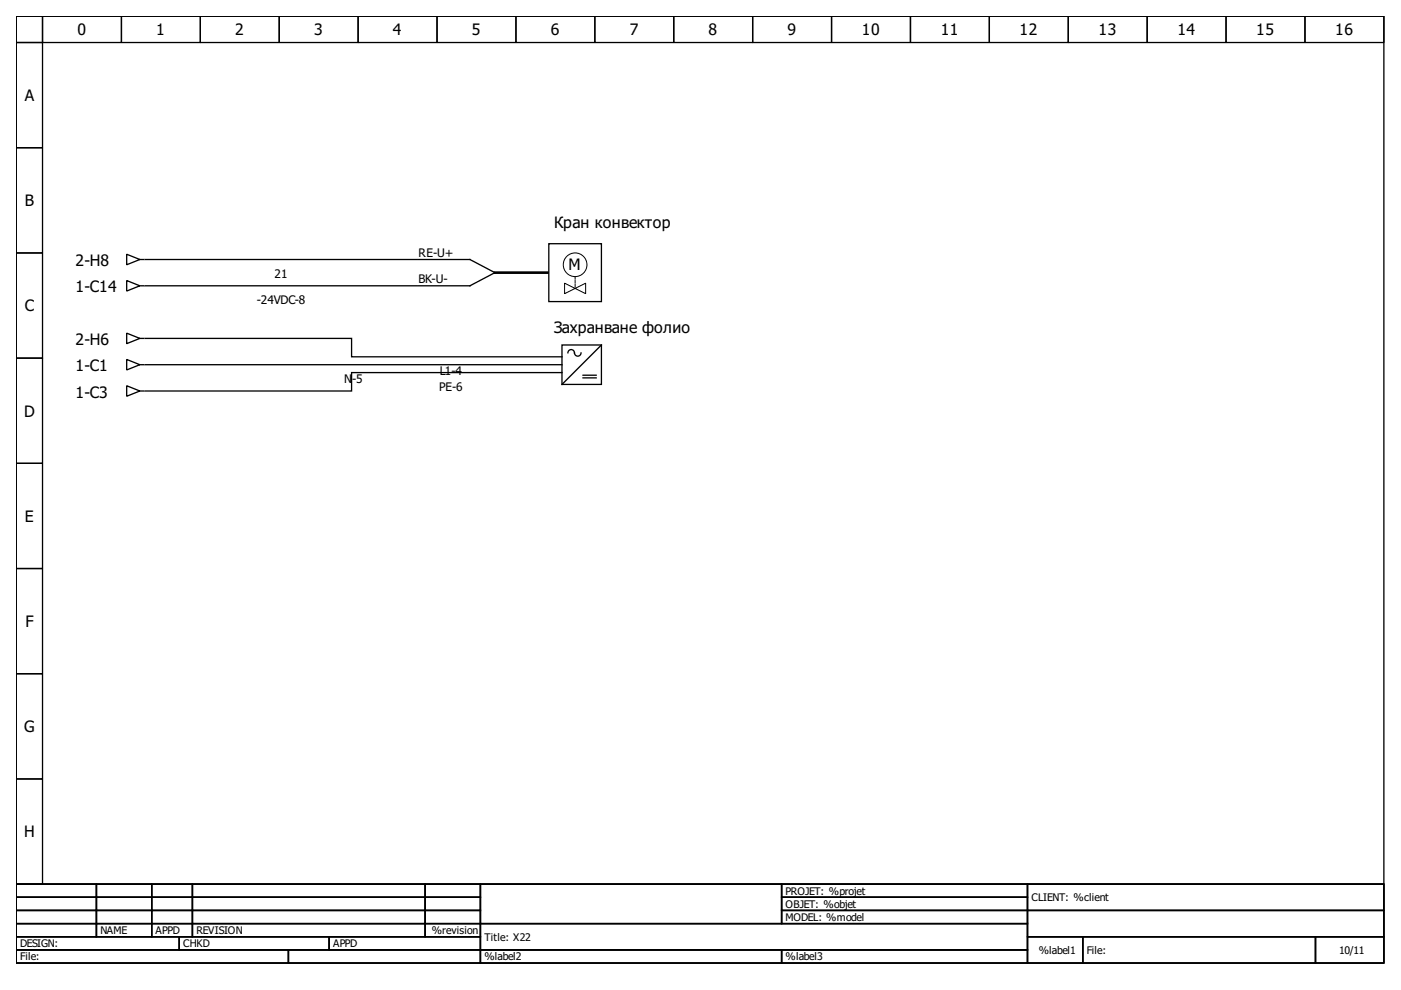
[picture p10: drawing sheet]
<svg xmlns="http://www.w3.org/2000/svg" width="297mm" height="210mm" viewBox="0 0 297 210" stroke-linecap="round" stroke-linejoin="round" font-family="sans-serif">
<g fill="none" stroke="#000" stroke-width=".28">
<path d="M3.4 3.4h290v184.1h-290zM3.4 3.4h5.6v5.6h-5.6zM3.4 9h5.6v22.3h-5.6zM9 3.4h16.7v5.6h-16.7zM25.7 3.4h16.8v5.6h-16.8zM42.5 3.4h16.7v5.6h-16.7zM59.2 3.4h16.7v5.6h-16.7zM75.9 3.4h16.8v5.6h-16.8zM92.7 3.4h16.7v5.6h-16.7zM109.4 3.4h16.7v5.6h-16.7zM126.1 3.4h16.7v5.6h-16.7zM142.8 3.4h16.8v5.6h-16.8z"/>
<path d="M159.6 3.4h16.7v5.6h-16.7zM176.3 3.4h16.7v5.6h-16.7zM193 3.4h16.8v5.6h-16.8zM209.8 3.4h16.7v5.6h-16.7zM226.5 3.4h16.7v5.6h-16.7zM243.2 3.4h16.8v5.6h-16.8zM260 3.4h16.7v5.6h-16.7zM276.7 3.4h16.7v5.6h-16.7zM3.4 31.3h5.6v22.3h-5.6zM3.4 53.6h5.6v22.3h-5.6zM26.9 53.9l2.7 1.1-2.7 1.1zM26.9 59.5l2.7 1.1-2.7 1.1z"/>
<path d="M29.6 55h.9M30.8 55h57.7M88.8 55h10.8l5.3 2.8-5.3 2.8h-10.8M116.4 51.7h11.1v12.2h-11.1zM3.4 75.9h5.6v22.3h-5.6zM26.9 70.6l2.7 1.1-2.7 1.2zM26.9 76.2l2.7 1.1-2.7 1.1zM29.6 60.6h.9M29.6 71.7h.9M29.6 77.3h.9M30.8 60.6h57.7M30.8 71.7h43.7v4h44.6"/>
<path d="M30.8 77.3h88.3M119.1 79h-44.6v3.9h-43.7M119.1 73.1h8.4v8.4h-8.4zM120.4 74.8a.74 .74 0 0 1 .9-.7 .74 .74 0 0 1 .6 1 .7 .7 0 0 0 .7 .4 .7 .7 0 0 0 .6-.7M123.6 79.6h2.8M127.5 73.1l-8.4 8.4M3.4 98.2h5.6v22.3h-5.6zM26.9 81.8l2.7 1.1-2.7 1.1zM29.6 82.9h.9M123.6 80.1h2.8M3.4 120.5h5.6v22.3h-5.6zM3.4 142.8h5.6v22.4h-5.6z"/>
<path d="M3.4 165.2h5.6v22.3h-5.6zM3.4 187.5h290v16.7h-290zM3.4 187.5h17v2.7h-17zM3.4 190.2h17v2.8h-17zM3.4 193h17v2.8h-17zM3.4 195.8h17v2.8h-17zM3.4 198.6h34.6v2.8h-34.6zM20.4 187.5h11.8v2.7h-11.8zM20.4 190.2h11.8v2.8h-11.8zM20.4 193h11.8v2.8h-11.8zM20.4 195.8h11.8v2.8h-11.8zM32.2 187.5h8.6v2.7h-8.6z"/>
<path d="M32.2 190.2h8.6v2.8h-8.6zM32.2 193h8.6v2.8h-8.6zM32.2 195.8h8.6v2.8h-8.6zM38 198.6h31.8v2.8h-31.8zM40.8 187.5h49.4v2.7h-49.4zM40.8 190.2h49.4v2.8h-49.4zM40.8 193h49.4v2.8h-49.4zM40.8 195.8h49.4v2.8h-49.4zM69.8 198.6h32.1v2.8h-32.1zM90.2 187.5h11.7v2.7h-11.7zM90.2 190.2h11.7v2.8h-11.7zM90.2 193h11.7v2.8h-11.7z"/>
<path d="M90.2 195.8h11.7v2.8h-11.7zM101.9 187.5h63.8v8.3h-63.8zM101.9 195.8h115.9v5.6h-115.9zM165.7 187.5h52.1v2.7h-52.1zM165.7 190.2h52.1v2.8h-52.1zM165.7 193h52.1v2.8h-52.1zM217.8 187.5h75.6v5.5h-75.6zM217.8 193h75.6v5.6h-75.6zM217.8 198.6h11.8v5.6h-11.8zM229.6 198.6h49.3v5.6h-49.3zM278.9 198.6h14.5v5.6h-14.5zM3.4 201.4h57.8v2.8h-57.8z"/>
<path d="M61.2 201.4h40.7v2.8h-40.7zM101.9 201.4h63.8v2.8h-63.8zM165.7 201.4h52.1v2.8h-52.1z"/>
</g>
<g fill="none" stroke="#000" stroke-width=".21">
<path d="M119.7 60v2.3l4.5-2.3v2.3z"/>
<circle cx="121.9" cy="56.1" r="2.51"/>
</g>
<path d="M121.9 58.6v2.6" fill="none" stroke="#000" stroke-width=".21" stroke-dasharray=".6 .3"/>
<path d="M104.9 57.8h11.2" fill="none" stroke="#000" stroke-width=".56"/>
<g font-size="3.3">
<text x="16.4" y="7.5">0</text>
<text x="33.1" y="7.5">1</text>
<text x="49.9" y="7.5">2</text>
<text x="66.6" y="7.5">3</text>
<text x="83.3" y="7.5">4</text>
<text x="100" y="7.5">5</text>
<text x="116.8" y="7.5">6</text>
<text x="133.5" y="7.5">7</text>
<text x="150.2" y="7.5">8</text>
<text x="167" y="7.5">9</text>
<text x="182.7" y="7.5">10</text>
<text x="199.4" y="7.5">11</text>
<text x="216.2" y="7.5">12</text>
<text x="232.9" y="7.5">13</text>
<text x="249.6" y="7.5">14</text>
<text x="266.4" y="7.5">15</text>
<text x="283.1" y="7.5">16</text>
<text x="5.3" y="21.4">A</text>
<text x="5.3" y="43.7">B</text>
<text x="117.5" y="48.3">Кран конвектор</text>
<text x="16" y="56.4">2-H8</text>
<text x="120.5" y="57.3">M</text>
<text x="16" y="62">1-C14</text>
<text x="5.3" y="66">C</text>
<text x="117.5" y="70.6">Захранване фолио</text>
<text x="16" y="73.1">2-H6</text>
<text x="16" y="78.7">1-C1</text>
<text x="5.1" y="88.3">D</text>
<text x="16" y="84.3">1-C3</text>
<text x="5.3" y="110.6">E</text>
<text x="5.4" y="132.9">F</text>
<text x="5.1" y="155.3">G</text>
<text x="5.1" y="177.6">H</text>
</g>
<g font-size="2.5">
<text x="58.2" y="58.9">21</text>
<text x="88.8" y="54.5">RE-U+</text>
<text x="54.5" y="64.5">-24VDC-8</text>
<text x="88.8" y="60">BK-U-</text>
<text x="73" y="81.2">N</text>
<text x="74.7" y="81.2">-5</text>
<text x="93.1" y="82.9">PE-6</text>
<text x="93.2" y="79.6">L1-4</text>
</g>
<g font-size="2.2">
<text x="166.5" y="189.7">PROJET: %projet</text>
<text x="218.7" y="191.1">CLIENT: %client</text>
<text x="166.5" y="192.5">OBJET: %objet</text>
<text x="166.5" y="195.3">MODEL: %model</text>
<text x="4.3" y="200.8">DESIGN:</text>
<text x="4.3" y="203.6">File:</text>
<text x="21.3" y="198.1">NAME</text>
<text x="33" y="198.1">APPD</text>
<text x="38.8" y="200.8">CHKD</text>
<text x="41.6" y="198.1">REVISION</text>
<text x="70.6" y="200.8">APPD</text>
<text x="91.5" y="198.1">%revision</text>
<text x="102.7" y="199.4">Title: X22</text>
<text x="102.7" y="203.6">%label2</text>
<text x="166.5" y="203.6">%label3</text>
<text x="220.2" y="202.2">%label1</text>
<text x="230.4" y="202.2">File:</text>
<text x="283.9" y="202.2">10/11</text>
</g>
</svg>
